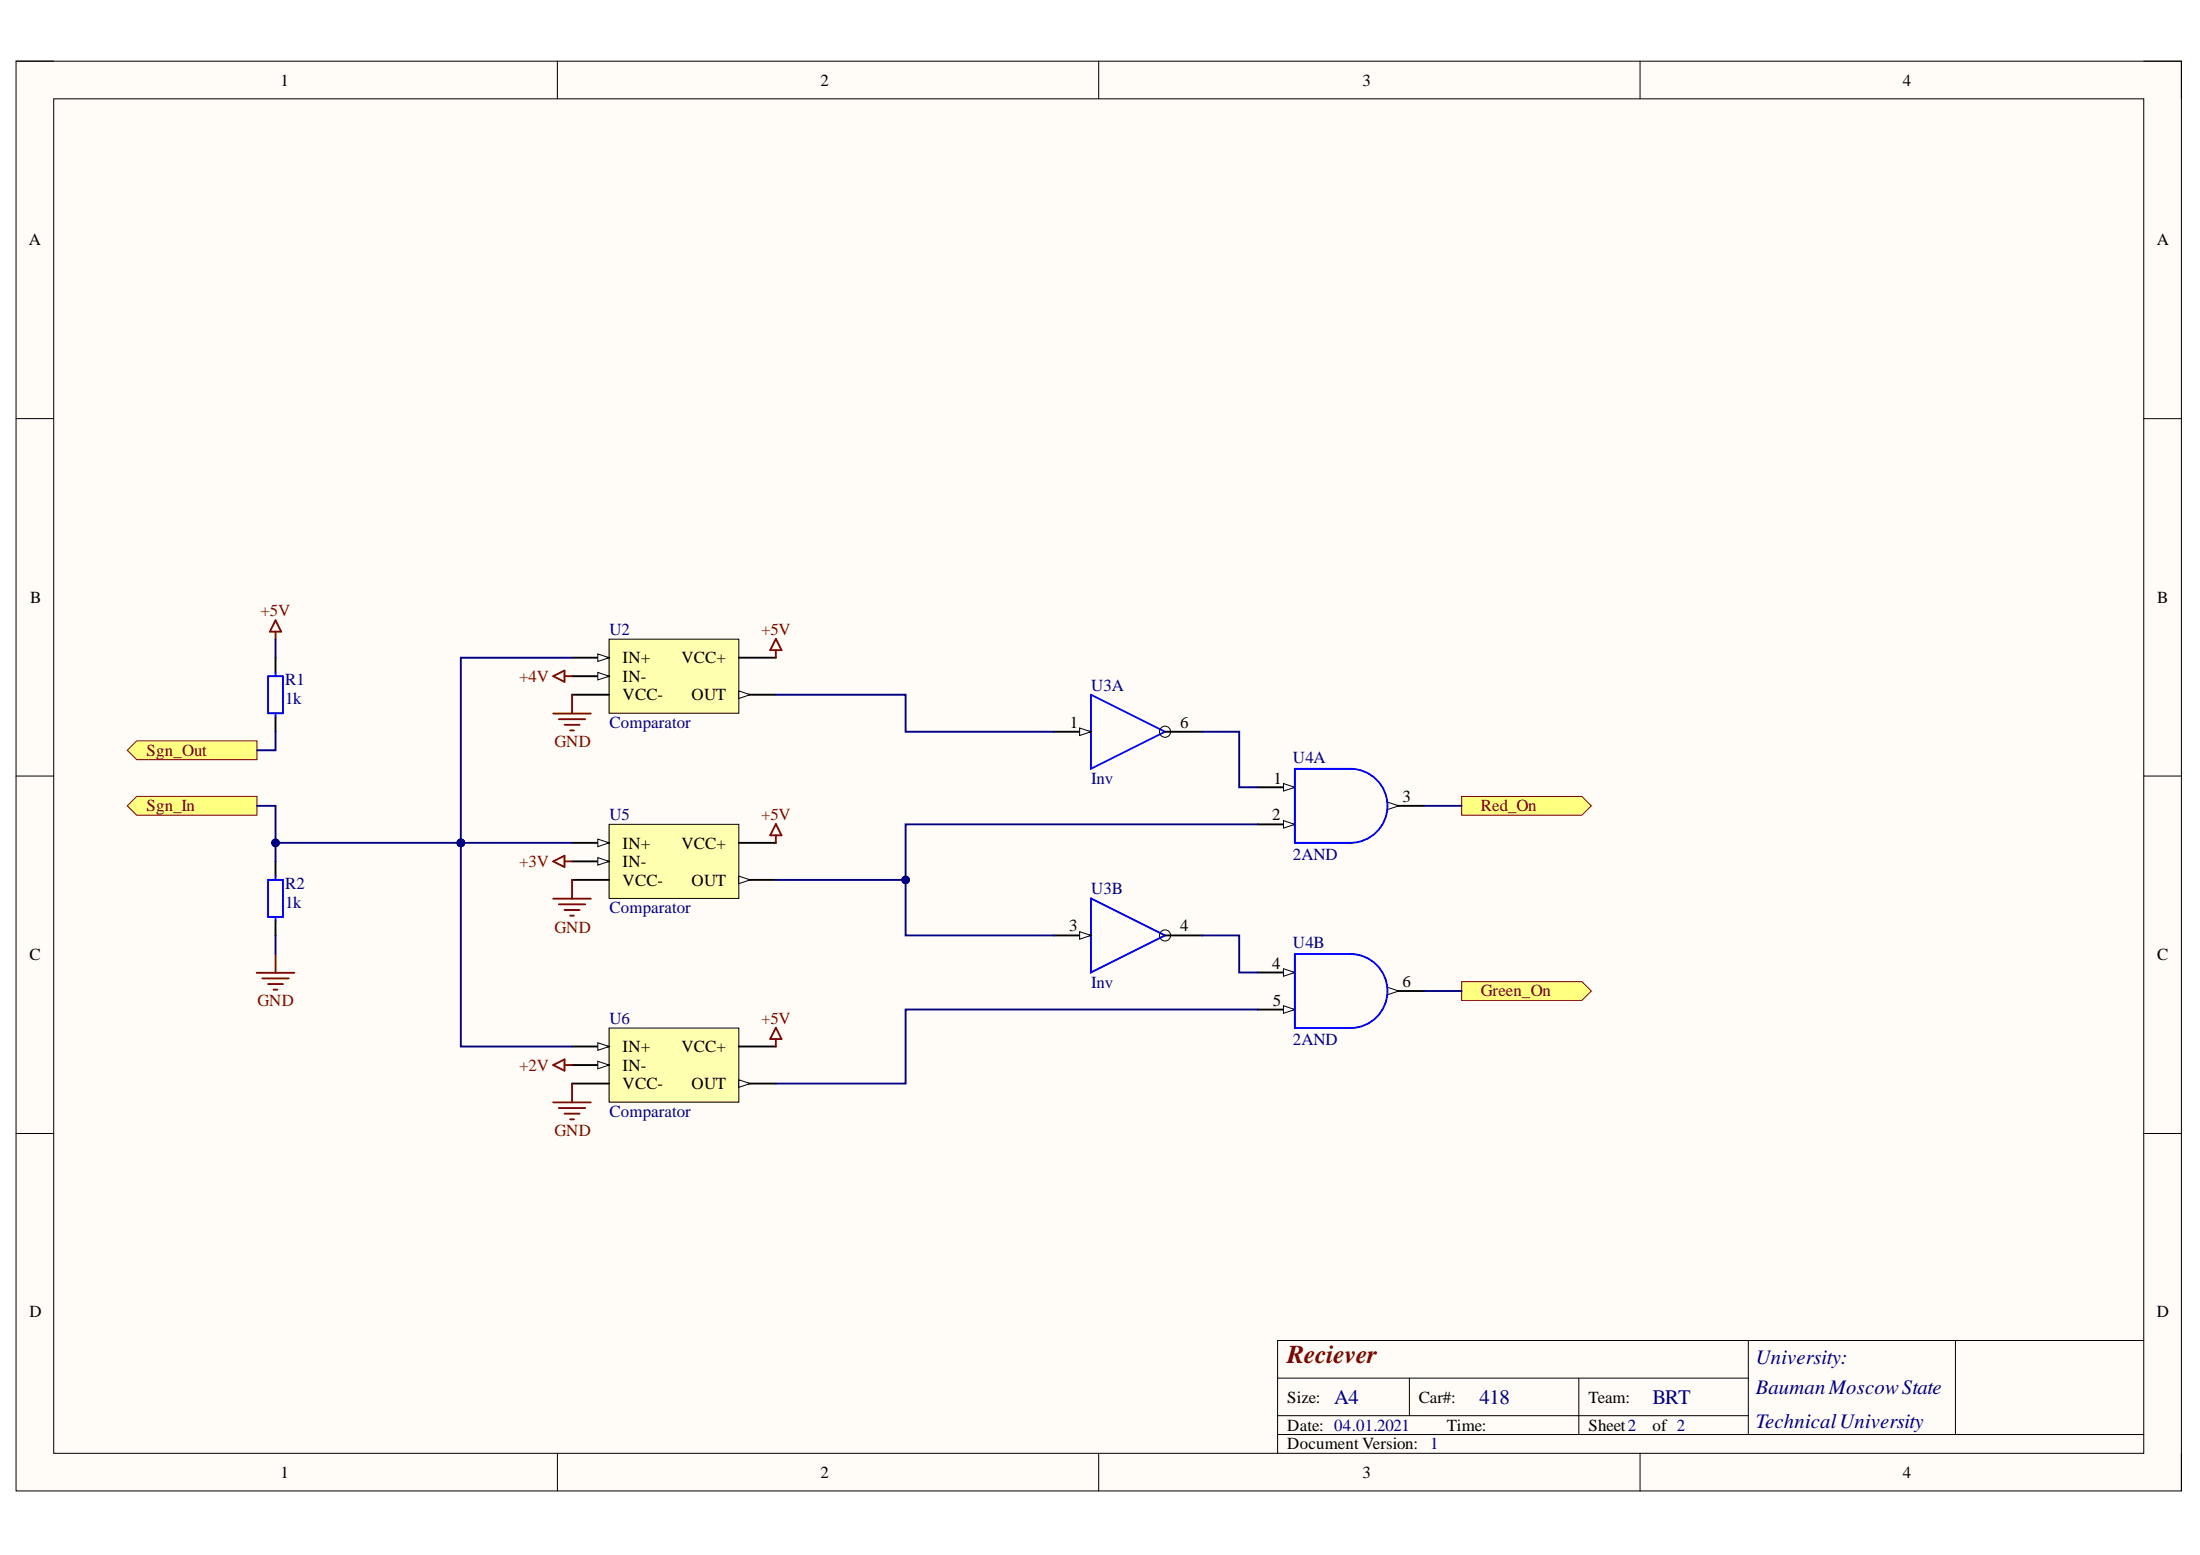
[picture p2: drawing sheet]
<svg xmlns="http://www.w3.org/2000/svg" width="297mm" height="210mm" viewBox="0 0 297 210" stroke-linecap="round" stroke-linejoin="round" font-family="sans-serif">
<path d="M2.2 8.3h292.3v193h-292.3z" fill-rule="evenodd" fill="#fffcf8"/>
<path d="M2.2 8.3h292.3v193h-292.3z" fill="none" stroke="#000" stroke-width=".14"/>
<path d="M7.3 13.3h282.1v182.9h-282.1z" fill-rule="evenodd" fill="#fffcf8"/>
<g fill="none" stroke="#000" stroke-width=".14">
<path d="M2.2 8.3h5.1M7.3 13.3h282.1v182.9h-282.1zM75.3 8.3v5M148.3 8.3v5M221.4 8.3v5M289.4 8.3h5.1v5M2.2 56.5h5.1M289.4 56.5h5.1M2.2 104.8h5.1M289.4 104.8h5.1M2.2 153h5.1M289.4 153h5.1"/>
<path d="M75.3 196.2v5.1M148.3 196.2v5.1M172.5 186h63.6M172.5 193.6h116.9M172.5 191.1h63.6M190.3 186v5.1M213.2 186v7.6M221.4 196.2v5.1M236.1 180.9v12.7M264 180.9v12.7M289.4 180.9h-116.9v15.3M294.5 196.2v5.1"/>
</g>
<path d="M37.2 88.8v2M37.2 96.8v2M37.2 116.3v2M37.2 124.3v2" fill="none" stroke="#000" stroke-width=".25"/>
<path d="M36.2 91.3h2v5h-2zM37.2 90.8v.5M37.2 96.3v.5M36.2 118.8h2v5h-2zM37.2 118.3v.5M37.2 123.8v.5" fill="none" stroke="#00f" stroke-width=".25"/>
<path d="M82.2 86.3h17.6v10h-17.6z" fill-rule="evenodd" fill="#ffffb0"/>
<path d="M82.2 86.3h17.6v10h-17.6z" fill="none" stroke="#000" stroke-width=".14"/>
<path d="M99.8 93.8h5" fill="none" stroke="#000" stroke-width=".25"/>
<path d="M99.8 93.3l1.5 .5-1.5 .5z" fill="#f8fcff"/>
<path d="M99.8 93.3l1.5 .5-1.5 .5z" fill="none" stroke="#000" stroke-width=".14"/>
<path d="M77.2 88.8h5" fill="none" stroke="#000" stroke-width=".25"/>
<path d="M80.7 88.3l1.5 .5-1.5 .5z" fill="#f8fcff"/>
<path d="M80.7 88.3l1.5 .5-1.5 .5z" fill="none" stroke="#000" stroke-width=".14"/>
<path d="M77.2 91.3h5" fill="none" stroke="#000" stroke-width=".25"/>
<path d="M80.7 90.8l1.5 .5-1.5 .5z" fill="#f8fcff"/>
<path d="M80.7 90.8l1.5 .5-1.5 .5z" fill="none" stroke="#000" stroke-width=".14"/>
<path d="M77.2 93.8h5M99.8 88.8h5" fill="none" stroke="#000" stroke-width=".25"/>
<path d="M82.2 111.3h17.6v10h-17.6z" fill-rule="evenodd" fill="#ffffb0"/>
<path d="M82.2 111.3h17.6v10h-17.6z" fill="none" stroke="#000" stroke-width=".14"/>
<path d="M99.8 118.8h5" fill="none" stroke="#000" stroke-width=".25"/>
<path d="M99.8 118.3l1.5 .5-1.5 .5z" fill="#f8fcff"/>
<path d="M99.8 118.3l1.5 .5-1.5 .5z" fill="none" stroke="#000" stroke-width=".14"/>
<path d="M77.2 113.8h5" fill="none" stroke="#000" stroke-width=".25"/>
<path d="M80.7 113.3l1.5 .5-1.5 .5z" fill="#f8fcff"/>
<path d="M80.7 113.3l1.5 .5-1.5 .5z" fill="none" stroke="#000" stroke-width=".14"/>
<path d="M77.2 116.3h5" fill="none" stroke="#000" stroke-width=".25"/>
<path d="M80.7 115.8l1.5 .5-1.5 .5z" fill="#f8fcff"/>
<path d="M80.7 115.8l1.5 .5-1.5 .5z" fill="none" stroke="#000" stroke-width=".14"/>
<path d="M77.2 118.8h5M99.8 113.8h5" fill="none" stroke="#000" stroke-width=".25"/>
<path d="M82.2 138.8h17.6v10h-17.6z" fill-rule="evenodd" fill="#ffffb0"/>
<path d="M82.2 138.8h17.6v10h-17.6z" fill="none" stroke="#000" stroke-width=".14"/>
<path d="M99.8 146.3h5" fill="none" stroke="#000" stroke-width=".25"/>
<path d="M99.8 145.8l1.5 .5-1.5 .5z" fill="#f8fcff"/>
<path d="M99.8 145.8l1.5 .5-1.5 .5z" fill="none" stroke="#000" stroke-width=".14"/>
<path d="M77.2 141.3h5" fill="none" stroke="#000" stroke-width=".25"/>
<path d="M80.7 140.8l1.5 .5-1.5 .5z" fill="#f8fcff"/>
<path d="M80.7 140.8l1.5 .5-1.5 .5z" fill="none" stroke="#000" stroke-width=".14"/>
<path d="M77.2 143.8h5" fill="none" stroke="#000" stroke-width=".25"/>
<path d="M80.7 143.3l1.5 .5-1.5 .5z" fill="#f8fcff"/>
<path d="M80.7 143.3l1.5 .5-1.5 .5z" fill="none" stroke="#000" stroke-width=".14"/>
<path d="M169.8 106.3h5M77.2 146.3h5M99.8 141.3h5" fill="none" stroke="#000" stroke-width=".25"/>
<g fill="none" stroke="#800000" stroke-width=".25">
<path d="M37.2 83.7l.8 1.6h-1.6zM37.2 85.3v1M74.7 96.3h5.1M74.7 91.3l1.5-.8v1.5zM75.5 97.1h3.5M76.2 97.8h2.1M76.2 91.3h1M77 98.6h.5M77.2 93.8v2.5M104.8 86.2l.7 1.6h-1.5zM104.8 87.8v1M74.7 116.3l1.5-.8v1.5z"/>
<path d="M76.2 116.3h1M77.2 118.8v2.5M104.8 112.8v1M104.8 111.2l.7 1.6h-1.5zM34.7 131.3h5M35.4 132.1h3.6M36.2 132.8h2M36.9 133.6h.6M37.2 128.8v2.5M74.7 121.3h5.1M75.5 122.1h3.5M76.2 122.8h2.1"/>
<path d="M77 123.6h.5M104.8 138.7l.7 1.6h-1.5zM74.7 148.8h5.1M74.7 143.8l1.5-.8v1.5zM75.5 149.6h3.5M76.2 150.3h2.1M76.2 143.8h1M77 151.1h.5M77.2 146.3v2.5M104.8 140.3v1"/>
</g>
<path d="M173.3 105.8l1.5 .5-1.5 .5z" fill="#f8fcff"/>
<path d="M173.3 105.8l1.5 .5-1.5 .5z" fill="none" stroke="#000" stroke-width=".14"/>
<path d="M169.8 111.3h5" fill="none" stroke="#000" stroke-width=".25"/>
<path d="M173.3 110.8l1.5 .5-1.5 .5z" fill="#f8fcff"/>
<path d="M173.3 110.8l1.5 .5-1.5 .5z" fill="none" stroke="#000" stroke-width=".14"/>
<path d="M187.3 108.8h5" fill="none" stroke="#000" stroke-width=".25"/>
<path d="M187.3 108.3l1.6 .5-1.6 .5z" fill="#f8fcff"/>
<path d="M187.3 108.3l1.6 .5-1.6 .5z" fill="none" stroke="#000" stroke-width=".14"/>
<path d="M174.8 103.8h7.5a5 5 0 0 1 5 5 5 5 0 0 1-5 5h-7.5z" fill="none" stroke="#00f" stroke-width=".25"/>
<path d="M169.8 131.3h5" fill="none" stroke="#000" stroke-width=".25"/>
<path d="M173.3 130.8l1.5 .5-1.5 .5z" fill="#f8fcff"/>
<path d="M173.3 130.8l1.5 .5-1.5 .5z" fill="none" stroke="#000" stroke-width=".14"/>
<path d="M169.8 136.3h5" fill="none" stroke="#000" stroke-width=".25"/>
<path d="M173.3 135.8l1.5 .5-1.5 .5z" fill="#f8fcff"/>
<path d="M173.3 135.8l1.5 .5-1.5 .5z" fill="none" stroke="#000" stroke-width=".14"/>
<path d="M187.3 133.8h5" fill="none" stroke="#000" stroke-width=".25"/>
<path d="M187.3 133.3l1.6 .5-1.6 .5z" fill="#f8fcff"/>
<path d="M187.3 133.3l1.6 .5-1.6 .5z" fill="none" stroke="#000" stroke-width=".14"/>
<path d="M147.3 93.8l10 5-10 5zM174.8 128.8h7.5a5 5 0 0 1 5 5 5 5 0 0 1-5 5h-7.5z" fill="none" stroke="#00f" stroke-width=".25"/>
<path d="M142.3 98.8h5" fill="none" stroke="#000" stroke-width=".25"/>
<path d="M145.8 98.3l1.5 .5-1.5 .5z" fill="#f8fcff"/>
<g fill="none" stroke="#000" stroke-width=".14">
<path d="M145.8 98.3l1.5 .5-1.5 .5z"/>
<circle cx="157.3" cy="98.8" r=".75"/>
</g>
<path d="M157.3 98.8h5M142.3 126.3h5" fill="none" stroke="#000" stroke-width=".25"/>
<path d="M147.3 121.3l10 5-10 5z" fill="none" stroke="#00f" stroke-width=".25"/>
<path d="M145.8 125.8l1.5 .5-1.5 .5z" fill="#f8fcff"/>
<g fill="none" stroke="#000" stroke-width=".14">
<path d="M145.8 125.8l1.5 .5-1.5 .5z"/>
<circle cx="157.3" cy="126.3" r=".75"/>
</g>
<path d="M157.3 126.3h5" fill="none" stroke="#000" stroke-width=".25"/>
<path d="M197.3 107.5h16.3l1.3 1.3-1.3 1.2h-16.3z" fill-rule="evenodd" fill="#ffff80"/>
<path d="M197.3 107.5h16.3l1.3 1.3-1.3 1.2h-16.3z" fill="none" stroke="#800000" stroke-width=".14"/>
<path d="M197.3 132.5h16.3l1.3 1.3-1.3 1.2h-16.3z" fill-rule="evenodd" fill="#ffff80"/>
<path d="M197.3 132.5h16.3l1.3 1.3-1.3 1.2h-16.3z" fill="none" stroke="#800000" stroke-width=".14"/>
<path d="M18.5 100h16.2v2.5h-16.2l-1.3-1.2z" fill-rule="evenodd" fill="#ffff80"/>
<path d="M18.5 100h16.2v2.5h-16.2l-1.3-1.2z" fill="none" stroke="#800000" stroke-width=".14"/>
<path d="M18.5 107.5h16.2v2.5h-16.2l-1.3-1.2z" fill-rule="evenodd" fill="#ffff80"/>
<path d="M18.5 107.5h16.2v2.5h-16.2l-1.3-1.2z" fill="none" stroke="#800000" stroke-width=".14"/>
<path d="M37.2 86.3v2.5M34.7 108.8h2.5v5h25" fill="none" stroke="#000080" stroke-width=".25"/>
<circle cx="62.2" cy="113.8" r=".51" fill="#000080"/>
<circle cx="62.2" cy="113.8" r=".51" fill="none" stroke="#000080" stroke-width=".14"/>
<circle cx="37.2" cy="113.8" r=".51" fill="#000080"/>
<circle cx="37.2" cy="113.8" r=".51" fill="none" stroke="#000080" stroke-width=".14"/>
<path d="M37.2 98.8v2.5h-2.5M62.2 113.8v27.5h15" fill="none" stroke="#000080" stroke-width=".25"/>
<circle cx="62.2" cy="113.8" r=".51" fill="#000080"/>
<circle cx="62.2" cy="113.8" r=".51" fill="none" stroke="#000080" stroke-width=".14"/>
<path d="M62.2 113.8h15" fill="none" stroke="#000080" stroke-width=".25"/>
<circle cx="62.2" cy="113.8" r=".51" fill="#000080"/>
<circle cx="62.2" cy="113.8" r=".51" fill="none" stroke="#000080" stroke-width=".14"/>
<path d="M77.2 88.8h-15v25" fill="none" stroke="#000080" stroke-width=".25"/>
<circle cx="62.2" cy="113.8" r=".51" fill="#000080"/>
<circle cx="62.2" cy="113.8" r=".51" fill="none" stroke="#000080" stroke-width=".14"/>
<path d="M169.8 111.3h-47.5v7.5h-17.5M169.8 136.3h-47.5v10h-17.5" fill="none" stroke="#000080" stroke-width=".25"/>
<circle cx="122.3" cy="118.8" r=".51" fill="#000080"/>
<circle cx="122.3" cy="118.8" r=".51" fill="none" stroke="#000080" stroke-width=".14"/>
<path d="M104.8 93.8h17.5v5h20M122.3 118.8v7.5h20" fill="none" stroke="#000080" stroke-width=".25"/>
<circle cx="122.3" cy="118.8" r=".51" fill="#000080"/>
<circle cx="122.3" cy="118.8" r=".51" fill="none" stroke="#000080" stroke-width=".14"/>
<path d="M162.3 98.8h5v7.5h2.5M37.2 113.8v2.5M192.3 108.8h5M37.2 126.3v2.5M162.3 126.3h5v5h2.5M192.3 133.8h5" fill="none" stroke="#000080" stroke-width=".25"/>
<circle cx="37.2" cy="113.8" r=".51" fill="#000080"/>
<circle cx="37.2" cy="113.8" r=".51" fill="none" stroke="#000080" stroke-width=".14"/>
<text font-size="3.5" fill="#800000" x="173.8" y="184">Reciever</text>
<g font-size="2.8" fill="#000080">
<text x="237.1" y="184.1">University:</text>
<text x="180.1" y="189.5">A4</text>
<text x="199.8" y="189.5">418</text>
<text x="223.1" y="189.5">BRT</text>
<text x="237.1" y="188.2">BaumanMoscowState</text>
<text x="237.1" y="192.8">TechnicalUniversity</text>
</g>
<g font-size="2.3">
<text x="37.9" y="11.6">1</text>
<text x="110.8" y="11.6">2</text>
<text x="183.9" y="11.6">3</text>
<text x="256.9" y="11.6">4</text>
<text x="3.9" y="33.1">A</text>
<text x="291.2" y="33.1">A</text>
<text x="4.1" y="81.4">B</text>
<text x="291.3" y="81.4">B</text>
<text x="84.1" y="89.5">IN+</text>
<text x="92" y="89.5">VCC+</text>
<text x="84.1" y="92">IN-</text>
<text x="84.1" y="94.5">VCC-</text>
<text x="93.4" y="94.5">OUT</text>
<text x="144.5" y="98.2">1</text>
<text x="159.3" y="98.2">6</text>
<text x="171.9" y="105.8">1</text>
<text x="171.8" y="110.8">2</text>
<text x="189.4" y="108.2">3</text>
<text x="84.1" y="114.6">IN+</text>
<text x="84.1" y="117">IN-</text>
<text x="84.1" y="119.5">VCC-</text>
<text x="92" y="114.6">VCC+</text>
<text x="93.4" y="119.5">OUT</text>
<text x="144.4" y="125.7">3</text>
<text x="159.3" y="125.7">4</text>
<text x="4" y="129.6">C</text>
<text x="171.8" y="130.8">4</text>
<text x="291.3" y="129.6">C</text>
<text x="171.9" y="135.8">5</text>
<text x="189.4" y="133.2">6</text>
<text x="84.1" y="142">IN+</text>
<text x="92" y="142">VCC+</text>
<text x="84.1" y="144.5">IN-</text>
<text x="84.1" y="147">VCC-</text>
<text x="93.4" y="147">OUT</text>
<text x="4" y="177.8">D</text>
<text x="291.2" y="177.8">D</text>
<text x="173.8" y="189.3">Size:</text>
<text x="191.6" y="189.3">Car#:</text>
<text x="214.5" y="189.3">Team:</text>
<text x="173.8" y="193.1">Date: 04.01.2021</text>
<text x="173.8" y="195.7">Document Version:</text>
<text x="195.4" y="193.1">Time:</text>
<text x="214.5" y="193.1">Sheet2</text>
<text x="223.1" y="193.1">of 2</text>
<text x="37.9" y="199.5">1</text>
<text x="110.8" y="199.5">2</text>
<text x="183.9" y="199.5">3</text>
<text x="256.9" y="199.5">4</text>
</g>
<g font-size="2.3" fill="#800000">
<text x="35.2" y="83.2">+5V</text>
<text x="102.8" y="85.7">+5V</text>
<text x="70.1" y="92">+4V</text>
<text x="74.8" y="100.9">GND</text>
<text x="19.8" y="102">Sgn_Out</text>
<text x="19.8" y="109.5">Sgn_In</text>
<text x="102.8" y="110.7">+5V</text>
<text x="199.9" y="109.5">Red_On</text>
<text x="70.1" y="117">+3V</text>
<text x="74.8" y="125.9">GND</text>
<text x="34.8" y="135.8">GND</text>
<text x="199.9" y="134.5">Green_On</text>
<text x="102.8" y="138.2">+5V</text>
<text x="70.1" y="144.5">+2V</text>
<text x="74.8" y="153.3">GND</text>
</g>
<g font-size="2.3" fill="#000080">
<text x="82.3" y="85.7">U2</text>
<text x="38.5" y="92.5">R1</text>
<text x="38.5" y="95">1k</text>
<text x="147.3" y="93.3">U3A</text>
<text x="82.3" y="98.2">Comparator</text>
<text x="147.3" y="105.8">Inv</text>
<text x="174.6" y="103">U4A</text>
<text x="82.3" y="110.8">U5</text>
<text x="174.6" y="116.1">2AND</text>
<text x="38.5" y="120">R2</text>
<text x="38.5" y="122.6">1k</text>
<text x="82.3" y="123.3">Comparator</text>
<text x="147.3" y="120.7">U3B</text>
<text x="174.6" y="128">U4B</text>
<text x="147.3" y="133.3">Inv</text>
<text x="82.3" y="138.2">U6</text>
<text x="174.6" y="141">2AND</text>
<text x="82.3" y="150.8">Comparator</text>
<text x="193.1" y="195.7">1</text>
</g>
</svg>
